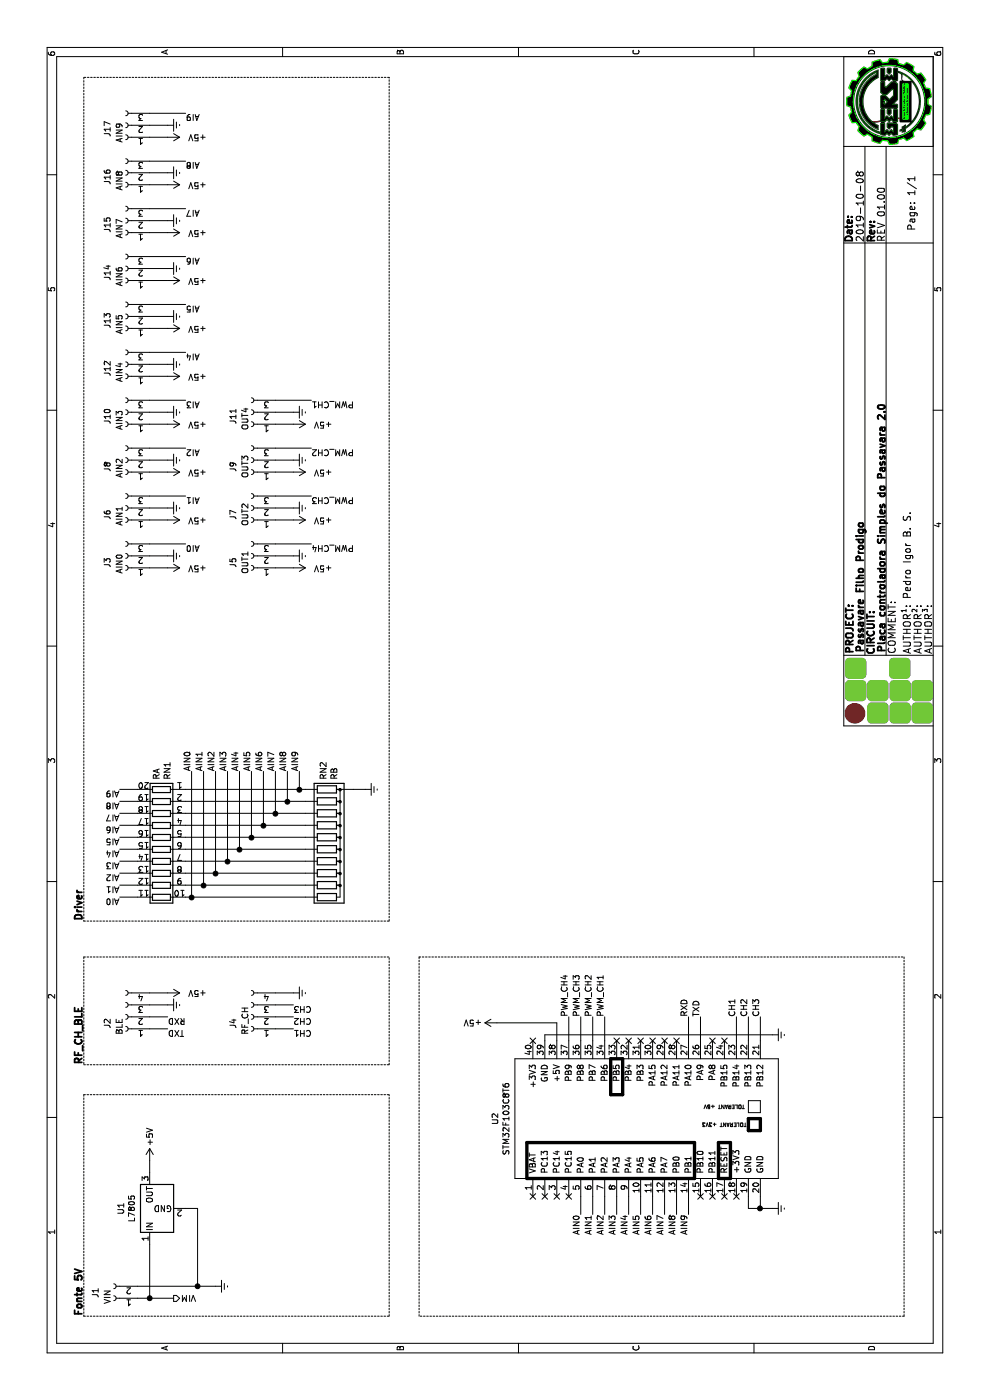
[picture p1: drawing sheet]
EESchema Schematic File Version 4
LIBS:passavfp-cache
EELAYER 26 0
EELAYER END
$Descr A4 11693 8268
encoding utf-8
Sheet 1 1
Title "Placa controladora Simples do Passavara 2.0"
Date "2019-10-08"
Rev "REV 01.00"
Comp "Passavare Filho Prodigo"
Comment1 ""
Comment2 "Pedro Igor B. S."
Comment3 ""
Comment4 ""
$EndDescr
$Comp
L Connector:Conn_01x03_Female J3
U 1 1
P 7050 1050
F 0 "J3" V 7200 1150 50  0000 R CNN
F 1 "AIN0" V 7100 1200 50  0000 R CNN
F 2 "Connector_Molex:Molex_PicoBlade_53047-0310_1x03_P1.25mm_Vertical" H 7050 1050 50  0001 C CNN
F 3 "~" H 7050 1050 50  0001 C CNN
	1    7050 1050
	0    -1   -1   0   
$EndComp
$Comp
L passavfp-rescue:+5V-4V2-iceCubeNomeFeio-rescue #PWR07
U 1 1
P 6950 1400
F 0 "#PWR07" H 6950 1250 50  0001 C CNN
F 1 "+5V" V 6950 1650 50  0000 C CNN
F 2 "" H 6950 1400 50  0001 C CNN
F 3 "" H 6950 1400 50  0001 C CNN
	1    6950 1400
	-1   0    0    1   
$EndComp
$Comp
L passavfp-rescue:Earth-4V2-iceCubeNomeFeio-rescue #PWR09
U 1 1
P 7050 1400
F 0 "#PWR09" H 7050 1150 50  0001 C CNN
F 1 "Earth" H 7050 1250 50  0001 C CNN
F 2 "" H 7050 1400 50  0001 C CNN
F 3 "" H 7050 1400 50  0001 C CNN
	1    7050 1400
	1    0    0    -1  
$EndComp
Wire Wire Line
	6950 1400 6950 1250
Wire Wire Line
	7050 1250 7050 1400
$Comp
L passavfp-rescue:+5V-4V2-iceCubeNomeFeio-rescue #PWR03
U 1 1
P 2000 1250
F 0 "#PWR03" H 2000 1100 50  0001 C CNN
F 1 "+5V" V 2000 1450 50  0000 C CNN
F 2 "" H 2000 1250 50  0001 C CNN
F 3 "" H 2000 1250 50  0001 C CNN
	1    2000 1250
	0    1    1    0   
$EndComp
$Comp
L Connector:Conn_01x02_Female J1
U 1 1
P 850 950
F 0 "J1" V 1000 950 50  0000 R CNN
F 1 "VIN" V 900 1000 50  0000 R CNN
F 2 "Connector_Molex:Molex_KK-254_AE-6410-02A_1x02_P2.54mm_Vertical" H 850 950 50  0001 C CNN
F 3 "~" H 850 950 50  0001 C CNN
	1    850  950 
	0    -1   -1   0   
$EndComp
$Comp
L passavfp-rescue:Earth-4V2-iceCubeNomeFeio-rescue #PWR01
U 1 1
P 950 1800
F 0 "#PWR01" H 950 1550 50  0001 C CNN
F 1 "Earth" H 950 1650 50  0001 C CNN
F 2 "" H 950 1800 50  0001 C CNN
F 3 "" H 950 1800 50  0001 C CNN
	1    950  1800
	1    0    0    -1  
$EndComp
Wire Wire Line
	950  1800 950  1650
Text HLabel 850  1450 3    50   Output ~ 0
VIM
Wire Wire Line
	850  1450 850  1250
$Comp
L passavfp-rescue:+5V-4V2-iceCubeNomeFeio-rescue #PWR029
U 1 1
P 3150 4150
F 0 "#PWR029" H 3150 4000 50  0001 C CNN
F 1 "+5V" V 3150 4350 50  0000 C CNN
F 2 "" H 3150 4150 50  0001 C CNN
F 3 "" H 3150 4150 50  0001 C CNN
	1    3150 4150
	1    0    0    -1  
$EndComp
Wire Wire Line
	3150 4650 3000 4650
NoConn ~ 1700 6150
NoConn ~ 3000 4450
NoConn ~ 1700 4450
Wire Wire Line
	3150 4150 3150 4650
Wire Wire Line
	1550 4850 1700 4850
Wire Wire Line
	1700 4950 1550 4950
Wire Wire Line
	1550 5050 1700 5050
Wire Wire Line
	1700 5150 1550 5150
Wire Wire Line
	1550 5250 1700 5250
Wire Wire Line
	1550 5350 1700 5350
NoConn ~ 1700 6050
$Comp
L passavfp-rescue:Earth-4V2-iceCubeNomeFeio-rescue #PWR025
U 1 1
P 1600 6450
F 0 "#PWR025" H 1600 6200 50  0001 C CNN
F 1 "Earth" H 1600 6300 50  0001 C CNN
F 2 "" H 1600 6450 50  0001 C CNN
F 3 "" H 1600 6450 50  0001 C CNN
	1    1600 6450
	1    0    0    -1  
$EndComp
Wire Wire Line
	1600 6450 1600 6350
Wire Wire Line
	1600 6250 1700 6250
Wire Wire Line
	1700 6350 1600 6350
Connection ~ 1600 6350
Wire Wire Line
	1600 6350 1600 6250
$Comp
L passavfp-rescue:Earth-4V2-iceCubeNomeFeio-rescue #PWR028
U 1 1
P 3050 6450
F 0 "#PWR028" H 3050 6200 50  0001 C CNN
F 1 "Earth" H 3050 6300 50  0001 C CNN
F 2 "" H 3050 6450 50  0001 C CNN
F 3 "" H 3050 6450 50  0001 C CNN
	1    3050 6450
	1    0    0    -1  
$EndComp
Wire Wire Line
	3050 4550 3000 4550
NoConn ~ 3000 5150
NoConn ~ 3000 5550
NoConn ~ 3000 5650
$Comp
L Connector:Conn_01x04_Female J2
U 1 1
P 3200 1050
F 0 "J2" V 3350 1150 50  0000 R CNN
F 1 "BLE" V 3250 1200 50  0000 R CNN
F 2 "Connector_PinSocket_2.54mm:PinSocket_1x04_P2.54mm_Vertical" H 3200 1050 50  0001 C CNN
F 3 "~" H 3200 1050 50  0001 C CNN
	1    3200 1050
	0    -1   -1   0   
$EndComp
$Comp
L passavfp-rescue:+5V-4V2-iceCubeNomeFeio-rescue #PWR06
U 1 1
P 3400 1400
F 0 "#PWR06" H 3400 1250 50  0001 C CNN
F 1 "+5V" V 3400 1650 50  0000 C CNN
F 2 "" H 3400 1400 50  0001 C CNN
F 3 "" H 3400 1400 50  0001 C CNN
	1    3400 1400
	-1   0    0    1   
$EndComp
$Comp
L passavfp-rescue:Earth-4V2-iceCubeNomeFeio-rescue #PWR05
U 1 1
P 3300 1400
F 0 "#PWR05" H 3300 1150 50  0001 C CNN
F 1 "Earth" H 3300 1250 50  0001 C CNN
F 2 "" H 3300 1400 50  0001 C CNN
F 3 "" H 3300 1400 50  0001 C CNN
	1    3300 1400
	1    0    0    -1  
$EndComp
Wire Wire Line
	3300 1400 3300 1250
Wire Wire Line
	3400 1250 3400 1400
Wire Notes Line
	2550 700  700  700 
Text Notes 700  700  0    59   ~ 12
Fonte 5V
Wire Notes Line
	3700 700  2800 700 
Text Notes 2800 700  0    59   ~ 12
RF_CH_BLE
Wire Notes Line
	4000 700  4000 3250
Wire Notes Line
	4000 3250 11050 3250
Wire Notes Line
	11050 3250 11050 700 
Wire Notes Line
	11050 700  4000 700 
Wire Notes Line
	2800 3250 3700 3250
Wire Notes Line
	2800 700  2800 3250
Wire Notes Line
	3700 700  3700 3250
Wire Notes Line
	700  3250 2550 3250
Wire Notes Line
	2550 700  2550 3250
Wire Notes Line
	700  700  700  3250
Text Notes 4000 700  0    59   ~ 12
Driver
NoConn ~ 1700 4550
NoConn ~ 1700 4650
NoConn ~ 1700 4750
Wire Notes Line
	700  3500 3700 3500
Wire Notes Line
	3700 3500 3700 7550
Wire Notes Line
	3700 7550 700  7550
Wire Notes Line
	700  7550 700  3500
Wire Wire Line
	3100 1400 3100 1250
Wire Wire Line
	3200 1250 3200 1400
Wire Wire Line
	3050 6450 3050 4550
$Comp
L passavfp-rescue:STM32F103C8T6-MyLib-ALL-iceCubeNomeFeio-rescue U2
U 1 1
P 1850 4250
F 0 "U2" H 2350 4365 50  0000 C CNN
F 1 "STM32F103C8T6" H 2350 4274 50  0000 C CNN
F 2 "MyFootprint:stm32f103c8t6-module-china" H 1850 4250 50  0001 C CNN
F 3 "" H 1850 4250 50  0001 C CNN
	1    1850 4250
	1    0    0    -1  
$EndComp
$Comp
L Regulator_Linear:L7805 U1
U 1 1
P 1600 1250
F 0 "U1" H 1600 1492 50  0000 C CNN
F 1 "L7805" H 1600 1401 50  0000 C CNN
F 2 "Package_TO_SOT_THT:TO-220F-3_Horizontal_TabDown" H 1625 1100 50  0001 L CIN
F 3 "http://www.st.com/content/ccc/resource/technical/document/datasheet/41/4f/b3/b0/12/d4/47/88/CD00000444.pdf/files/CD00000444.pdf/jcr:content/translations/en.CD00000444.pdf" H 1600 1200 50  0001 C CNN
	1    1600 1250
	1    0    0    -1  
$EndComp
Wire Wire Line
	1300 1250 850  1250
Connection ~ 850  1250
Wire Wire Line
	850  1250 850  1150
Wire Wire Line
	1600 1550 1600 1650
Wire Wire Line
	1600 1650 950  1650
Connection ~ 950  1650
Wire Wire Line
	950  1650 950  1150
Wire Wire Line
	2000 1250 1900 1250
Wire Wire Line
	3200 5850 3000 5850
Wire Wire Line
	3000 5750 3200 5750
NoConn ~ 3000 5450
NoConn ~ 3000 5350
NoConn ~ 3000 5250
NoConn ~ 3000 6050
Wire Wire Line
	1700 5450 1550 5450
Text Label 3100 1400 3    50   ~ 0
TXD
Text Label 3200 1400 3    50   ~ 0
RXD
Text Label 3200 5850 0    50   ~ 0
TXD
Text Label 3200 5750 0    50   ~ 0
RXD
Text Label 1550 4850 2    50   ~ 0
AIN0
Text Label 1550 4950 2    50   ~ 0
AIN1
Text Label 1550 5050 2    50   ~ 0
AIN2
Text Label 1550 5150 2    50   ~ 0
AIN3
Text Label 1550 5250 2    50   ~ 0
AIN4
Text Label 1550 5350 2    50   ~ 0
AIN5
Text Label 1550 5450 2    50   ~ 0
AIN6
Text Label 3200 4750 0    50   ~ 0
PWM_CH4
Wire Wire Line
	3000 4750 3200 4750
Text Label 3200 4850 0    50   ~ 0
PWM_CH3
Text Label 3200 4950 0    50   ~ 0
PWM_CH2
Text Label 3200 5050 0    50   ~ 0
PWM_CH1
Wire Wire Line
	3000 4850 3200 4850
Wire Wire Line
	3200 4950 3000 4950
Wire Wire Line
	3000 5050 3200 5050
NoConn ~ 3000 5950
Text Label 3200 6250 0    50   ~ 0
CH2
Text Label 3200 6350 0    50   ~ 0
CH3
Wire Wire Line
	3200 6350 3000 6350
Wire Wire Line
	3000 6250 3200 6250
Text Label 3200 6150 0    50   ~ 0
CH1
Wire Wire Line
	3200 6150 3000 6150
Text Label 1550 5550 2    50   ~ 0
AIN7
Text Label 1550 5650 2    50   ~ 0
AIN8
Text Label 1550 5750 2    50   ~ 0
AIN9
Wire Wire Line
	1550 5550 1700 5550
Wire Wire Line
	1550 5650 1700 5650
Wire Wire Line
	1700 5750 1550 5750
$Comp
L Device:R_Network10 RN2
U 1 1
P 4600 2750
F 0 "RN2" H 4020 2704 50  0000 R CNN
F 1 "RB" H 4020 2795 50  0000 R CNN
F 2 "Resistor_THT:R_Array_SIP11" V 5175 2750 50  0001 C CNN
F 3 "http://www.vishay.com/docs/31509/csc.pdf" H 4600 2750 50  0001 C CNN
	1    4600 2750
	-1   0    0    1   
$EndComp
$Comp
L Device:R_Pack10 RN1
U 1 1
P 4600 1350
F 0 "RN1" H 4020 1304 50  0000 R CNN
F 1 "RA" H 4020 1395 50  0000 R CNN
F 2 "Package_DIP:DIP-20_W7.62mm_LongPads" V 5175 1350 50  0001 C CNN
F 3 "~" H 4600 1350 50  0001 C CNN
	1    4600 1350
	-1   0    0    -1  
$EndComp
$Comp
L Connector:Conn_01x03_Female J6
U 1 1
P 7450 1050
F 0 "J6" V 7600 1150 50  0000 R CNN
F 1 "AIN1" V 7500 1200 50  0000 R CNN
F 2 "Connector_Molex:Molex_PicoBlade_53047-0310_1x03_P1.25mm_Vertical" H 7450 1050 50  0001 C CNN
F 3 "~" H 7450 1050 50  0001 C CNN
	1    7450 1050
	0    -1   -1   0   
$EndComp
$Comp
L passavfp-rescue:+5V-4V2-iceCubeNomeFeio-rescue #PWR011
U 1 1
P 7350 1400
F 0 "#PWR011" H 7350 1250 50  0001 C CNN
F 1 "+5V" V 7350 1650 50  0000 C CNN
F 2 "" H 7350 1400 50  0001 C CNN
F 3 "" H 7350 1400 50  0001 C CNN
	1    7350 1400
	-1   0    0    1   
$EndComp
$Comp
L passavfp-rescue:Earth-4V2-iceCubeNomeFeio-rescue #PWR013
U 1 1
P 7450 1400
F 0 "#PWR013" H 7450 1150 50  0001 C CNN
F 1 "Earth" H 7450 1250 50  0001 C CNN
F 2 "" H 7450 1400 50  0001 C CNN
F 3 "" H 7450 1400 50  0001 C CNN
	1    7450 1400
	1    0    0    -1  
$EndComp
Wire Wire Line
	7350 1400 7350 1250
Wire Wire Line
	7450 1250 7450 1400
$Comp
L Connector:Conn_01x03_Female J8
U 1 1
P 7850 1050
F 0 "J8" V 8000 1150 50  0000 R CNN
F 1 "AIN2" V 7900 1200 50  0000 R CNN
F 2 "Connector_Molex:Molex_PicoBlade_53047-0310_1x03_P1.25mm_Vertical" H 7850 1050 50  0001 C CNN
F 3 "~" H 7850 1050 50  0001 C CNN
	1    7850 1050
	0    -1   -1   0   
$EndComp
$Comp
L passavfp-rescue:+5V-4V2-iceCubeNomeFeio-rescue #PWR015
U 1 1
P 7750 1400
F 0 "#PWR015" H 7750 1250 50  0001 C CNN
F 1 "+5V" V 7750 1650 50  0000 C CNN
F 2 "" H 7750 1400 50  0001 C CNN
F 3 "" H 7750 1400 50  0001 C CNN
	1    7750 1400
	-1   0    0    1   
$EndComp
$Comp
L passavfp-rescue:Earth-4V2-iceCubeNomeFeio-rescue #PWR017
U 1 1
P 7850 1400
F 0 "#PWR017" H 7850 1150 50  0001 C CNN
F 1 "Earth" H 7850 1250 50  0001 C CNN
F 2 "" H 7850 1400 50  0001 C CNN
F 3 "" H 7850 1400 50  0001 C CNN
	1    7850 1400
	1    0    0    -1  
$EndComp
Wire Wire Line
	7750 1400 7750 1250
Wire Wire Line
	7850 1250 7850 1400
$Comp
L Connector:Conn_01x03_Female J10
U 1 1
P 8250 1050
F 0 "J10" V 8400 1150 50  0000 R CNN
F 1 "AIN3" V 8300 1200 50  0000 R CNN
F 2 "Connector_Molex:Molex_PicoBlade_53047-0310_1x03_P1.25mm_Vertical" H 8250 1050 50  0001 C CNN
F 3 "~" H 8250 1050 50  0001 C CNN
	1    8250 1050
	0    -1   -1   0   
$EndComp
$Comp
L passavfp-rescue:+5V-4V2-iceCubeNomeFeio-rescue #PWR019
U 1 1
P 8150 1400
F 0 "#PWR019" H 8150 1250 50  0001 C CNN
F 1 "+5V" V 8150 1650 50  0000 C CNN
F 2 "" H 8150 1400 50  0001 C CNN
F 3 "" H 8150 1400 50  0001 C CNN
	1    8150 1400
	-1   0    0    1   
$EndComp
$Comp
L passavfp-rescue:Earth-4V2-iceCubeNomeFeio-rescue #PWR021
U 1 1
P 8250 1400
F 0 "#PWR021" H 8250 1150 50  0001 C CNN
F 1 "Earth" H 8250 1250 50  0001 C CNN
F 2 "" H 8250 1400 50  0001 C CNN
F 3 "" H 8250 1400 50  0001 C CNN
	1    8250 1400
	1    0    0    -1  
$EndComp
Wire Wire Line
	8150 1400 8150 1250
Wire Wire Line
	8250 1250 8250 1400
$Comp
L Connector:Conn_01x03_Female J12
U 1 1
P 8650 1050
F 0 "J12" V 8800 1150 50  0000 R CNN
F 1 "AIN4" V 8700 1200 50  0000 R CNN
F 2 "Connector_Molex:Molex_PicoBlade_53047-0310_1x03_P1.25mm_Vertical" H 8650 1050 50  0001 C CNN
F 3 "~" H 8650 1050 50  0001 C CNN
	1    8650 1050
	0    -1   -1   0   
$EndComp
$Comp
L passavfp-rescue:+5V-4V2-iceCubeNomeFeio-rescue #PWR023
U 1 1
P 8550 1400
F 0 "#PWR023" H 8550 1250 50  0001 C CNN
F 1 "+5V" V 8550 1650 50  0000 C CNN
F 2 "" H 8550 1400 50  0001 C CNN
F 3 "" H 8550 1400 50  0001 C CNN
	1    8550 1400
	-1   0    0    1   
$EndComp
$Comp
L passavfp-rescue:Earth-4V2-iceCubeNomeFeio-rescue #PWR024
U 1 1
P 8650 1400
F 0 "#PWR024" H 8650 1150 50  0001 C CNN
F 1 "Earth" H 8650 1250 50  0001 C CNN
F 2 "" H 8650 1400 50  0001 C CNN
F 3 "" H 8650 1400 50  0001 C CNN
	1    8650 1400
	1    0    0    -1  
$EndComp
Wire Wire Line
	8550 1400 8550 1250
Wire Wire Line
	8650 1250 8650 1400
$Comp
L Connector:Conn_01x03_Female J13
U 1 1
P 9050 1050
F 0 "J13" V 9200 1150 50  0000 R CNN
F 1 "AIN5" V 9100 1200 50  0000 R CNN
F 2 "Connector_Molex:Molex_PicoBlade_53047-0310_1x03_P1.25mm_Vertical" H 9050 1050 50  0001 C CNN
F 3 "~" H 9050 1050 50  0001 C CNN
	1    9050 1050
	0    -1   -1   0   
$EndComp
$Comp
L passavfp-rescue:+5V-4V2-iceCubeNomeFeio-rescue #PWR026
U 1 1
P 8950 1400
F 0 "#PWR026" H 8950 1250 50  0001 C CNN
F 1 "+5V" V 8950 1650 50  0000 C CNN
F 2 "" H 8950 1400 50  0001 C CNN
F 3 "" H 8950 1400 50  0001 C CNN
	1    8950 1400
	-1   0    0    1   
$EndComp
$Comp
L passavfp-rescue:Earth-4V2-iceCubeNomeFeio-rescue #PWR027
U 1 1
P 9050 1400
F 0 "#PWR027" H 9050 1150 50  0001 C CNN
F 1 "Earth" H 9050 1250 50  0001 C CNN
F 2 "" H 9050 1400 50  0001 C CNN
F 3 "" H 9050 1400 50  0001 C CNN
	1    9050 1400
	1    0    0    -1  
$EndComp
Wire Wire Line
	8950 1400 8950 1250
Wire Wire Line
	9050 1250 9050 1400
$Comp
L Connector:Conn_01x03_Female J14
U 1 1
P 9450 1050
F 0 "J14" V 9600 1150 50  0000 R CNN
F 1 "AIN6" V 9500 1200 50  0000 R CNN
F 2 "Connector_Molex:Molex_PicoBlade_53047-0310_1x03_P1.25mm_Vertical" H 9450 1050 50  0001 C CNN
F 3 "~" H 9450 1050 50  0001 C CNN
	1    9450 1050
	0    -1   -1   0   
$EndComp
$Comp
L passavfp-rescue:+5V-4V2-iceCubeNomeFeio-rescue #PWR030
U 1 1
P 9350 1400
F 0 "#PWR030" H 9350 1250 50  0001 C CNN
F 1 "+5V" V 9350 1650 50  0000 C CNN
F 2 "" H 9350 1400 50  0001 C CNN
F 3 "" H 9350 1400 50  0001 C CNN
	1    9350 1400
	-1   0    0    1   
$EndComp
$Comp
L passavfp-rescue:Earth-4V2-iceCubeNomeFeio-rescue #PWR031
U 1 1
P 9450 1400
F 0 "#PWR031" H 9450 1150 50  0001 C CNN
F 1 "Earth" H 9450 1250 50  0001 C CNN
F 2 "" H 9450 1400 50  0001 C CNN
F 3 "" H 9450 1400 50  0001 C CNN
	1    9450 1400
	1    0    0    -1  
$EndComp
Wire Wire Line
	9350 1400 9350 1250
Wire Wire Line
	9450 1250 9450 1400
$Comp
L Connector:Conn_01x03_Female J15
U 1 1
P 9850 1050
F 0 "J15" V 10000 1150 50  0000 R CNN
F 1 "AIN7" V 9900 1200 50  0000 R CNN
F 2 "Connector_Molex:Molex_PicoBlade_53047-0310_1x03_P1.25mm_Vertical" H 9850 1050 50  0001 C CNN
F 3 "~" H 9850 1050 50  0001 C CNN
	1    9850 1050
	0    -1   -1   0   
$EndComp
$Comp
L passavfp-rescue:+5V-4V2-iceCubeNomeFeio-rescue #PWR032
U 1 1
P 9750 1400
F 0 "#PWR032" H 9750 1250 50  0001 C CNN
F 1 "+5V" V 9750 1650 50  0000 C CNN
F 2 "" H 9750 1400 50  0001 C CNN
F 3 "" H 9750 1400 50  0001 C CNN
	1    9750 1400
	-1   0    0    1   
$EndComp
$Comp
L passavfp-rescue:Earth-4V2-iceCubeNomeFeio-rescue #PWR033
U 1 1
P 9850 1400
F 0 "#PWR033" H 9850 1150 50  0001 C CNN
F 1 "Earth" H 9850 1250 50  0001 C CNN
F 2 "" H 9850 1400 50  0001 C CNN
F 3 "" H 9850 1400 50  0001 C CNN
	1    9850 1400
	1    0    0    -1  
$EndComp
Wire Wire Line
	9750 1400 9750 1250
Wire Wire Line
	9850 1250 9850 1400
$Comp
L Connector:Conn_01x03_Female J16
U 1 1
P 10250 1050
F 0 "J16" V 10400 1150 50  0000 R CNN
F 1 "AIN8" V 10300 1200 50  0000 R CNN
F 2 "Connector_Molex:Molex_PicoBlade_53047-0310_1x03_P1.25mm_Vertical" H 10250 1050 50  0001 C CNN
F 3 "~" H 10250 1050 50  0001 C CNN
	1    10250 1050
	0    -1   -1   0   
$EndComp
$Comp
L passavfp-rescue:+5V-4V2-iceCubeNomeFeio-rescue #PWR034
U 1 1
P 10150 1400
F 0 "#PWR034" H 10150 1250 50  0001 C CNN
F 1 "+5V" V 10150 1650 50  0000 C CNN
F 2 "" H 10150 1400 50  0001 C CNN
F 3 "" H 10150 1400 50  0001 C CNN
	1    10150 1400
	-1   0    0    1   
$EndComp
$Comp
L passavfp-rescue:Earth-4V2-iceCubeNomeFeio-rescue #PWR035
U 1 1
P 10250 1400
F 0 "#PWR035" H 10250 1150 50  0001 C CNN
F 1 "Earth" H 10250 1250 50  0001 C CNN
F 2 "" H 10250 1400 50  0001 C CNN
F 3 "" H 10250 1400 50  0001 C CNN
	1    10250 1400
	1    0    0    -1  
$EndComp
Wire Wire Line
	10150 1400 10150 1250
Wire Wire Line
	10250 1250 10250 1400
$Comp
L Connector:Conn_01x03_Female J17
U 1 1
P 10650 1050
F 0 "J17" V 10800 1150 50  0000 R CNN
F 1 "AIN9" V 10700 1200 50  0000 R CNN
F 2 "Connector_Molex:Molex_PicoBlade_53047-0310_1x03_P1.25mm_Vertical" H 10650 1050 50  0001 C CNN
F 3 "~" H 10650 1050 50  0001 C CNN
	1    10650 1050
	0    -1   -1   0   
$EndComp
$Comp
L passavfp-rescue:+5V-4V2-iceCubeNomeFeio-rescue #PWR036
U 1 1
P 10550 1400
F 0 "#PWR036" H 10550 1250 50  0001 C CNN
F 1 "+5V" V 10550 1650 50  0000 C CNN
F 2 "" H 10550 1400 50  0001 C CNN
F 3 "" H 10550 1400 50  0001 C CNN
	1    10550 1400
	-1   0    0    1   
$EndComp
$Comp
L passavfp-rescue:Earth-4V2-iceCubeNomeFeio-rescue #PWR037
U 1 1
P 10650 1400
F 0 "#PWR037" H 10650 1150 50  0001 C CNN
F 1 "Earth" H 10650 1250 50  0001 C CNN
F 2 "" H 10650 1400 50  0001 C CNN
F 3 "" H 10650 1400 50  0001 C CNN
	1    10650 1400
	1    0    0    -1  
$EndComp
Wire Wire Line
	10550 1400 10550 1250
Wire Wire Line
	10650 1250 10650 1400
$Comp
L passavfp-rescue:Earth-4V2-iceCubeNomeFeio-rescue #PWR04
U 1 1
P 5100 3050
F 0 "#PWR04" H 5100 2800 50  0001 C CNN
F 1 "Earth" H 5100 2900 50  0001 C CNN
F 2 "" H 5100 3050 50  0001 C CNN
F 3 "" H 5100 3050 50  0001 C CNN
	1    5100 3050
	1    0    0    -1  
$EndComp
Wire Wire Line
	5100 3050 5100 2950
Wire Wire Line
	4200 2550 4200 1600
Wire Wire Line
	4300 1550 4300 1700
Wire Wire Line
	4400 2550 4400 1800
Text Label 5250 1600 0    50   ~ 0
AIN0
Text Label 5250 1700 0    50   ~ 0
AIN1
Text Label 5250 1800 0    50   ~ 0
AIN2
Text Label 5250 1900 0    50   ~ 0
AIN3
Text Label 5250 2000 0    50   ~ 0
AIN4
Text Label 5250 2100 0    50   ~ 0
AIN5
Text Label 5250 2200 0    50   ~ 0
AIN6
Text Label 5250 2300 0    50   ~ 0
AIN7
Text Label 5250 2400 0    50   ~ 0
AIN8
Text Label 5250 2500 0    50   ~ 0
AIN9
Wire Wire Line
	5250 1600 4200 1600
Connection ~ 4200 1600
Wire Wire Line
	4200 1600 4200 1550
Wire Wire Line
	5250 1700 4300 1700
Connection ~ 4300 1700
Wire Wire Line
	4300 1700 4300 2550
Wire Wire Line
	4500 1550 4500 1900
Wire Wire Line
	4600 1550 4600 2000
Wire Wire Line
	4700 1550 4700 2100
Wire Wire Line
	4800 1550 4800 2200
Wire Wire Line
	4400 1800 5250 1800
Connection ~ 4400 1800
Wire Wire Line
	4400 1800 4400 1550
Wire Wire Line
	5250 1900 4500 1900
Connection ~ 4500 1900
Wire Wire Line
	4500 1900 4500 2550
Wire Wire Line
	5250 2000 4600 2000
Connection ~ 4600 2000
Wire Wire Line
	4600 2000 4600 2550
Wire Wire Line
	5250 2100 4700 2100
Connection ~ 4700 2100
Wire Wire Line
	4700 2100 4700 2550
Wire Wire Line
	5100 1550 5100 2500
Wire Wire Line
	4900 1550 4900 2300
Wire Wire Line
	5000 1550 5000 2400
Wire Wire Line
	5250 2200 4800 2200
Connection ~ 4800 2200
Wire Wire Line
	4800 2200 4800 2550
Wire Wire Line
	5250 2300 4900 2300
Connection ~ 4900 2300
Wire Wire Line
	4900 2300 4900 2550
Wire Wire Line
	5250 2400 5000 2400
Connection ~ 5000 2400
Wire Wire Line
	5000 2400 5000 2550
Wire Wire Line
	5250 2500 5100 2500
Connection ~ 5100 2500
Wire Wire Line
	5100 2500 5100 2550
Text Label 7150 1550 3    50   ~ 0
AI0
Text Label 7550 1550 3    50   ~ 0
AI1
Text Label 7950 1550 3    50   ~ 0
AI2
Text Label 8350 1550 3    50   ~ 0
AI3
Text Label 8750 1550 3    50   ~ 0
AI4
Text Label 9150 1550 3    50   ~ 0
AI5
Text Label 9550 1550 3    50   ~ 0
AI6
Text Label 9950 1550 3    50   ~ 0
AI7
Text Label 10350 1550 3    50   ~ 0
AI8
Text Label 10750 1550 3    50   ~ 0
AI9
Wire Wire Line
	10750 1250 10750 1550
Wire Wire Line
	10350 1250 10350 1550
Wire Wire Line
	9950 1250 9950 1550
Wire Wire Line
	9550 1250 9550 1550
Wire Wire Line
	9150 1250 9150 1550
Wire Wire Line
	8750 1250 8750 1550
Wire Wire Line
	8350 1250 8350 1550
Wire Wire Line
	7550 1250 7550 1550
Wire Wire Line
	7150 1250 7150 1550
Wire Wire Line
	7950 1250 7950 1550
Text Label 4200 1000 1    50   ~ 0
AI0
Text Label 4300 1000 1    50   ~ 0
AI1
Text Label 4400 1000 1    50   ~ 0
AI2
Text Label 4500 1000 1    50   ~ 0
AI3
Text Label 4600 1000 1    50   ~ 0
AI4
Text Label 4700 1000 1    50   ~ 0
AI5
Text Label 4800 1000 1    50   ~ 0
AI6
Text Label 4900 1000 1    50   ~ 0
AI7
Text Label 5000 1000 1    50   ~ 0
AI8
Text Label 5100 1000 1    50   ~ 0
AI9
Wire Wire Line
	4200 1000 4200 1150
Wire Wire Line
	4300 1000 4300 1150
Wire Wire Line
	5100 1000 5100 1150
Wire Wire Line
	5000 1150 5000 1000
Wire Wire Line
	4900 1000 4900 1150
Wire Wire Line
	4800 1150 4800 1000
Wire Wire Line
	4700 1000 4700 1150
Wire Wire Line
	4600 1150 4600 1000
Wire Wire Line
	4500 1000 4500 1150
Wire Wire Line
	4400 1150 4400 1000
$Comp
L Connector:Conn_01x03_Female J9
U 1 1
P 7850 2100
F 0 "J9" V 8000 2200 50  0000 R CNN
F 1 "OUT3" V 7900 2250 50  0000 R CNN
F 2 "Connector_Molex:Molex_PicoBlade_53047-0310_1x03_P1.25mm_Vertical" H 7850 2100 50  0001 C CNN
F 3 "~" H 7850 2100 50  0001 C CNN
	1    7850 2100
	0    -1   -1   0   
$EndComp
$Comp
L passavfp-rescue:+5V-4V2-iceCubeNomeFeio-rescue #PWR016
U 1 1
P 7750 2450
F 0 "#PWR016" H 7750 2300 50  0001 C CNN
F 1 "+5V" V 7750 2700 50  0000 C CNN
F 2 "" H 7750 2450 50  0001 C CNN
F 3 "" H 7750 2450 50  0001 C CNN
	1    7750 2450
	-1   0    0    1   
$EndComp
$Comp
L passavfp-rescue:Earth-4V2-iceCubeNomeFeio-rescue #PWR018
U 1 1
P 7850 2450
F 0 "#PWR018" H 7850 2200 50  0001 C CNN
F 1 "Earth" H 7850 2300 50  0001 C CNN
F 2 "" H 7850 2450 50  0001 C CNN
F 3 "" H 7850 2450 50  0001 C CNN
	1    7850 2450
	1    0    0    -1  
$EndComp
Wire Wire Line
	7750 2450 7750 2300
Wire Wire Line
	7850 2300 7850 2450
Wire Wire Line
	7950 2300 7950 2600
$Comp
L Connector:Conn_01x03_Female J11
U 1 1
P 8250 2100
F 0 "J11" V 8400 2200 50  0000 R CNN
F 1 "OUT4" V 8300 2250 50  0000 R CNN
F 2 "Connector_Molex:Molex_PicoBlade_53047-0310_1x03_P1.25mm_Vertical" H 8250 2100 50  0001 C CNN
F 3 "~" H 8250 2100 50  0001 C CNN
	1    8250 2100
	0    -1   -1   0   
$EndComp
$Comp
L passavfp-rescue:+5V-4V2-iceCubeNomeFeio-rescue #PWR020
U 1 1
P 8150 2450
F 0 "#PWR020" H 8150 2300 50  0001 C CNN
F 1 "+5V" V 8150 2700 50  0000 C CNN
F 2 "" H 8150 2450 50  0001 C CNN
F 3 "" H 8150 2450 50  0001 C CNN
	1    8150 2450
	-1   0    0    1   
$EndComp
$Comp
L passavfp-rescue:Earth-4V2-iceCubeNomeFeio-rescue #PWR022
U 1 1
P 8250 2450
F 0 "#PWR022" H 8250 2200 50  0001 C CNN
F 1 "Earth" H 8250 2300 50  0001 C CNN
F 2 "" H 8250 2450 50  0001 C CNN
F 3 "" H 8250 2450 50  0001 C CNN
	1    8250 2450
	1    0    0    -1  
$EndComp
Wire Wire Line
	8150 2450 8150 2300
Wire Wire Line
	8250 2300 8250 2450
Wire Wire Line
	8350 2300 8350 2600
$Comp
L Connector:Conn_01x03_Female J5
U 1 1
P 7050 2100
F 0 "J5" V 7200 2200 50  0000 R CNN
F 1 "OUT1" V 7100 2250 50  0000 R CNN
F 2 "Connector_Molex:Molex_PicoBlade_53047-0310_1x03_P1.25mm_Vertical" H 7050 2100 50  0001 C CNN
F 3 "~" H 7050 2100 50  0001 C CNN
	1    7050 2100
	0    -1   -1   0   
$EndComp
$Comp
L passavfp-rescue:+5V-4V2-iceCubeNomeFeio-rescue #PWR08
U 1 1
P 6950 2450
F 0 "#PWR08" H 6950 2300 50  0001 C CNN
F 1 "+5V" V 6950 2700 50  0000 C CNN
F 2 "" H 6950 2450 50  0001 C CNN
F 3 "" H 6950 2450 50  0001 C CNN
	1    6950 2450
	-1   0    0    1   
$EndComp
$Comp
L passavfp-rescue:Earth-4V2-iceCubeNomeFeio-rescue #PWR010
U 1 1
P 7050 2450
F 0 "#PWR010" H 7050 2200 50  0001 C CNN
F 1 "Earth" H 7050 2300 50  0001 C CNN
F 2 "" H 7050 2450 50  0001 C CNN
F 3 "" H 7050 2450 50  0001 C CNN
	1    7050 2450
	1    0    0    -1  
$EndComp
Wire Wire Line
	6950 2450 6950 2300
Wire Wire Line
	7050 2300 7050 2450
Wire Wire Line
	7150 2300 7150 2600
$Comp
L Connector:Conn_01x03_Female J7
U 1 1
P 7450 2100
F 0 "J7" V 7600 2200 50  0000 R CNN
F 1 "OUT2" V 7500 2250 50  0000 R CNN
F 2 "Connector_Molex:Molex_PicoBlade_53047-0310_1x03_P1.25mm_Vertical" H 7450 2100 50  0001 C CNN
F 3 "~" H 7450 2100 50  0001 C CNN
	1    7450 2100
	0    -1   -1   0   
$EndComp
$Comp
L passavfp-rescue:+5V-4V2-iceCubeNomeFeio-rescue #PWR012
U 1 1
P 7350 2450
F 0 "#PWR012" H 7350 2300 50  0001 C CNN
F 1 "+5V" V 7350 2700 50  0000 C CNN
F 2 "" H 7350 2450 50  0001 C CNN
F 3 "" H 7350 2450 50  0001 C CNN
	1    7350 2450
	-1   0    0    1   
$EndComp
$Comp
L passavfp-rescue:Earth-4V2-iceCubeNomeFeio-rescue #PWR014
U 1 1
P 7450 2450
F 0 "#PWR014" H 7450 2200 50  0001 C CNN
F 1 "Earth" H 7450 2300 50  0001 C CNN
F 2 "" H 7450 2450 50  0001 C CNN
F 3 "" H 7450 2450 50  0001 C CNN
	1    7450 2450
	1    0    0    -1  
$EndComp
Wire Wire Line
	7350 2450 7350 2300
Wire Wire Line
	7450 2300 7450 2450
Wire Wire Line
	7550 2300 7550 2600
Text Label 7150 2600 3    50   ~ 0
PWM_CH4
Text Label 7550 2600 3    50   ~ 0
PWM_CH3
Text Label 7950 2600 3    50   ~ 0
PWM_CH2
Text Label 8350 2600 3    50   ~ 0
PWM_CH1
$Comp
L Connector:Conn_01x04_Female J4
U 1 1
P 3200 2100
F 0 "J4" V 3350 2200 50  0000 R CNN
F 1 "RF_CH" V 3250 2250 50  0000 R CNN
F 2 "Connector_Molex:Molex_PicoBlade_53047-0410_1x04_P1.25mm_Vertical" H 3200 2100 50  0001 C CNN
F 3 "~" H 3200 2100 50  0001 C CNN
	1    3200 2100
	0    -1   -1   0   
$EndComp
Text Label 3200 2450 3    50   ~ 0
CH2
Text Label 3300 2450 3    50   ~ 0
CH3
Text Label 3100 2450 3    50   ~ 0
CH1
Wire Wire Line
	3300 2450 3300 2300
Wire Wire Line
	3200 2450 3200 2300
Wire Wire Line
	3100 2450 3100 2300
$Comp
L passavfp-rescue:Earth-4V2-iceCubeNomeFeio-rescue #PWR02
U 1 1
P 3400 2450
F 0 "#PWR02" H 3400 2200 50  0001 C CNN
F 1 "Earth" H 3400 2300 50  0001 C CNN
F 2 "" H 3400 2450 50  0001 C CNN
F 3 "" H 3400 2450 50  0001 C CNN
	1    3400 2450
	1    0    0    -1  
$EndComp
Wire Wire Line
	3400 2450 3400 2300
NoConn ~ 1700 5950
NoConn ~ 1700 5850
$EndSCHEMATC
